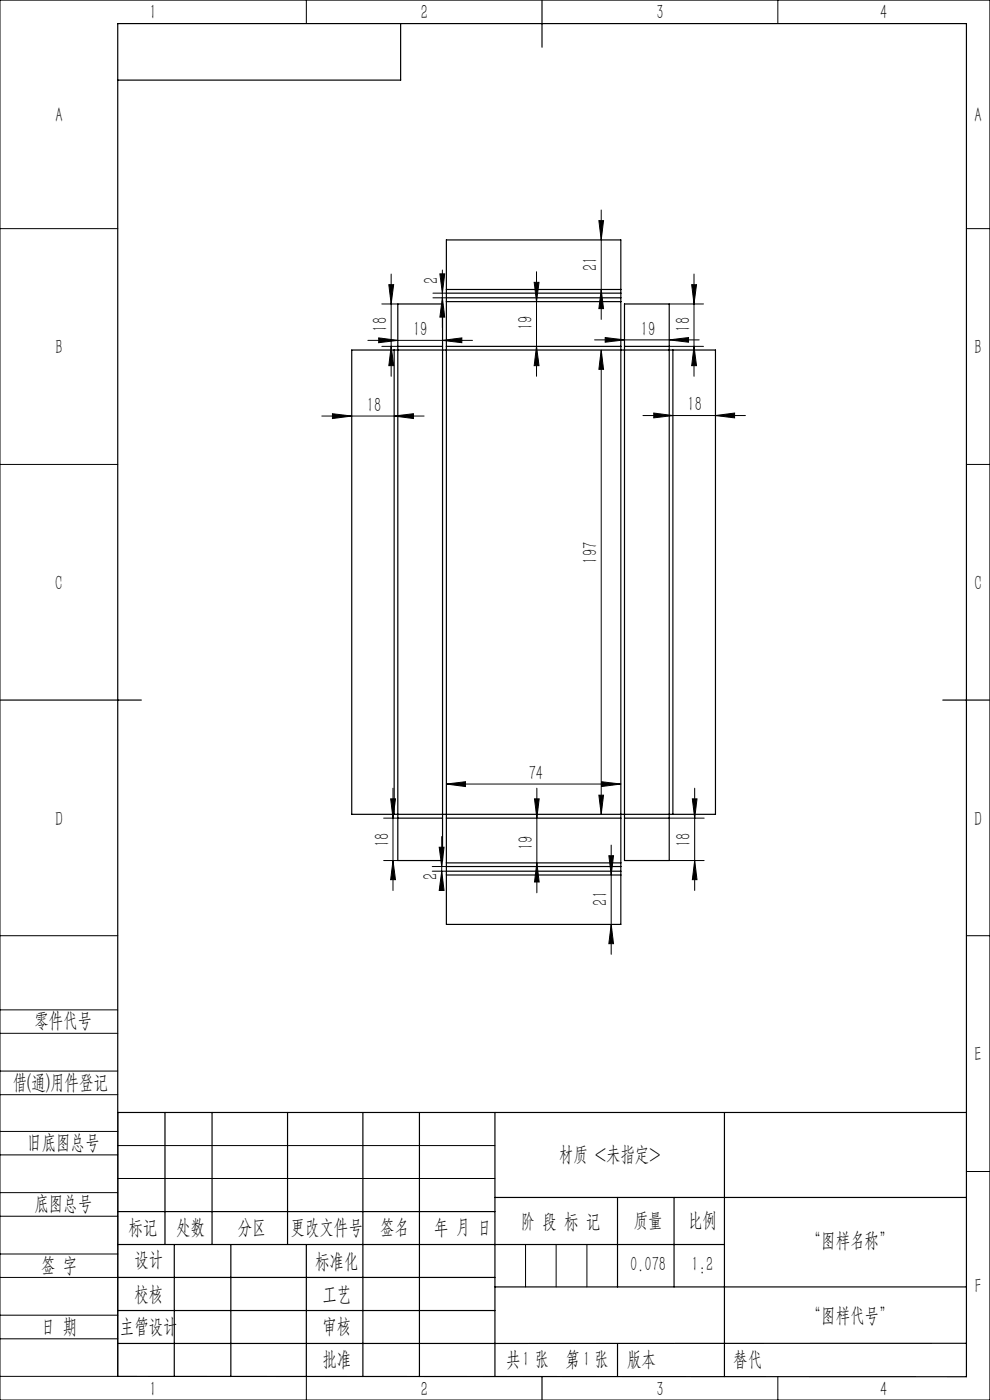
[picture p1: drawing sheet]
<svg xmlns="http://www.w3.org/2000/svg" width="210mm" height="297mm" viewBox="0 0 210 297" stroke-linecap="round" stroke-linejoin="round" font-family="sans-serif">
<g fill="none" stroke="#000" stroke-width=".21">
<path d="M0 0h210v297h-210zM65 0v5M165 0v5M0 48.5h25M83 58.1v21.7M93.3 58.1h1l-.5 4.1zM93.8 57.3v12.2M113.3 59.9h1l-.5 4.1zM113.8 57.6v22.2M127 46.8h1l-.5 4.1zM127.5 44.6v23.2M147.2 58.1v21.7"/>
<path d="M205 48.5h5M78 72.2h22.2M80.3 71.7l4.1 .5-4.1 .5zM81 64.5h3.4M81 73.5h3.4M82.5 60.4h1l-.5 4.1zM83 73.5l.5 4.1h-1zM91.8 62.2h2.9M91.8 63.2h2.9M93.8 63.2l.5 4.1h-1zM93.9 72.2l4.1-.5v1zM113.8 73.5l.5 4.1h-1z"/>
<path d="M126.1 72.1h22.2M127.5 74.3l.5 4h-1zM127.5 61.4l.5 4.1h-1zM127.5 74.3v98.5M128.4 71.6l4.1 .5-4.1 .5zM142 72.1l4-.5v1zM142 64.5h7.2M142 73.5h7.2M146.7 60.4h1l-.5 4.1zM147.2 73.5l.5 4.1h-1zM0 98.5h25M68.3 88.3h21.7"/>
<path d="M70.5 87.8l4.1 .5-4.1 .5zM83.6 88.3l4.1-.5v1zM136.4 88.2h21.7M138.7 87.6l4 .6-4 .4zM151.8 88.2l4-.6v1zM205 98.5h5M81.4 173.6h3M82.9 169.5h1l-.5 4.1zM83.4 167.2v21.7M93.2 179.7h1l-.5 4.1zM93.7 177.5v10.7M94.7 166.3l4-.5v1.1z"/>
<path d="M94.7 166.3h37M113.4 169.5h1l-.5 4.1zM113.9 167.2v22.2M127 168.7h1l-.5 4.1zM127.6 165.8l4.1 .5-4.1 .6zM129.6 179.3v23.2M142 173.6h7.4M146.9 169.5h.9l-.4 4.1zM147.4 167.2v21.7M0 198.5h25M81.4 182.6h3M83.4 182.6l.5 4h-1z"/>
<path d="M91.7 183.8h3M91.7 184.8h3M93.7 184.8l.5 4.1h-1zM113.9 183.1l.5 4h-1zM129.2 181.5h.9l-.5 4.1zM129.6 196.1l.5 4.1h-.9zM142 182.6h7.4M147.4 182.6l.4 4h-.9zM205 198.5h5M0 214.2h25M0 219.2h25M0 232.2h25"/>
<path d="M0 227.2h25M25 236v56h-25M0 245h25M0 240h25M0 258h25M0 253h25M25 243h80M25 250h80M205 248.5h5M0 271h25M0 266h25M0 279h25"/>
<path d="M111.5 264v9M118 264v9M124.5 264v9M0 284h25M65 292.1v4.9M153.7 292h.1M165 292v5"/>
</g>
<g fill="none" stroke="#000" stroke-width=".25">
<path d="M85 5v12h-60M115 0v10M94.7 50.9h37v145.2h-37zM74.6 74.3h77.2v98.5h-77.2zM83.6 74.3v98.5M84.4 64.5h9.5v118.1h-9.5zM84.4 73.5h9.5M94.7 61.4h37M94.7 73.5h37M94.7 62.2h37M94.7 63.2h37M94.7 64h37"/>
<path d="M132.5 64.5h9.5v118.1h-9.5zM132.5 73.5h9.5M142.7 74.3v98.5M0 148.5h30M200 148.5h10M84.4 173.6h9.5M94.7 173.6h37M132.5 173.6h9.5M94.7 185.6h37M94.7 184.8h37M94.7 183.8h37M94.7 183.1h37"/>
<path d="M25 236h180M35 236v28M45 236v28M61 236v28M77 236v56M89 236v56M105 236v56M153.7 236v56M25 257h80M105 254h100M131 254v19M143 254v19"/>
<path d="M25 264h128.7M25 271h80M25 278h80M37 264v28M49 264v28M65 264.1v28M105 273h100M25 292l180 .1v-287.1h-180v287M115 292v5M131 285v7M205 285h-180"/>
</g>
<g fill="#000">
<path d="M82.5 60.4h1l-.5 4.1zM83 73.5l.5 4.1h-1z"/>
<path d="M80.3 71.7l4.1 .5-4.1 .5zM93.9 72.2l4.1-.5v1z"/>
<path d="M127.5 74.3l.5 4h-1zM127 168.7h1l-.5 4.1zM146.7 60.4h1l-.5 4.1zM147.2 73.5l.5 4.1h-1zM113.3 59.9h1l-.5 4.1zM113.8 73.5l.5 4.1h-1zM93.3 58.1h1l-.5 4.1zM93.8 63.2l.5 4.1h-1zM127 46.8h1l-.5 4.1zM127.5 61.4l.5 4.1h-1zM113.4 169.5h1l-.5 4.1zM113.9 183.1l.5 4h-1zM93.2 179.7h1l-.5 4.1zM93.7 184.8l.5 4.1h-1zM129.2 181.5h.9l-.5 4.1zM129.6 196.1l.5 4.1h-.9z"/>
<path d="M128.4 71.6l4.1 .5-4.1 .5zM142 72.1l4-.5v1z"/>
<path d="M138.7 87.6l4 .6-4 .4zM151.8 88.2l4-.6v1zM70.5 87.8l4.1 .5-4.1 .5zM83.6 88.3l4.1-.5v1z"/>
<path d="M82.9 169.5h1l-.5 4.1zM83.4 182.6l.5 4h-1z"/>
<path d="M94.7 166.3l4-.5v1.1zM127.6 165.8l4.1 .5-4.1 .6z"/>
<path d="M146.9 169.5h.9l-.4 4.1zM147.4 182.6l.4 4h-.9z"/>
</g>
<g font-size="4.4">
<text x="31.7" y="4.1">1</text>
<text x="89.2" y="4.1">2</text>
<text x="139.2" y="4.1">3</text>
<text x="186.7" y="4.1">4</text>
<text x="11.7" y="25.9">A</text>
<text x="206.7" y="25.9">A</text>
<text x="126.7" y="57.5" transform="rotate(-90 126.7 57.5)">21</text>
<text x="93" y="60.3" transform="rotate(-90 93 60.3)">2</text>
<text x="82.1" y="70.4" transform="rotate(-90 82.1 70.4)">18</text>
<text x="87.6" y="71.3">19</text>
<text x="113" y="70" transform="rotate(-90 113 70)">19</text>
<text x="135.9" y="71.2">19</text>
<text x="146.4" y="70.4" transform="rotate(-90 146.4 70.4)">18</text>
<text x="11.7" y="75.1">B</text>
<text x="206.7" y="75.1">B</text>
<text x="77.8" y="87.4">18</text>
<text x="145.8" y="87.3">18</text>
<text x="126.7" y="119.6" transform="rotate(-90 126.7 119.6)">197</text>
<text x="11.7" y="125.1">C</text>
<text x="206.7" y="125.1">C</text>
<text x="112.2" y="165.4">74</text>
<text x="11.7" y="175.1">D</text>
<text x="82.5" y="179.7" transform="rotate(-90 82.5 179.7)">18</text>
<text x="146.5" y="179.7" transform="rotate(-90 146.5 179.7)">18</text>
<text x="206.7" y="175.1">D</text>
<text x="113" y="180.3" transform="rotate(-90 113 180.3)">19</text>
<text x="92.8" y="186.6" transform="rotate(-90 92.8 186.6)">2</text>
<text x="128.8" y="192.1" transform="rotate(-90 128.8 192.1)">21</text>
<text x="7.3" y="217.9">零件代号</text>
<text x="206.7" y="225.1">E</text>
<text x="2.7" y="231">借(通)用件登记</text>
<text x="5.8" y="243.7">旧底图总号</text>
<text x="118.6" y="246.2">材质 &lt;未指定&gt;</text>
<text x="7.3" y="256.8">底图总号</text>
<text x="27.2" y="261.9">标记</text>
<text x="37.4" y="261.9">处数</text>
<text x="50.5" y="261.9">分区</text>
<text x="61.7" y="261.9">更改文件号</text>
<text x="80.6" y="261.9">签名</text>
<text x="92.1" y="261.9">年 月 日</text>
<text x="110.5" y="260.4">阶 段 标 记</text>
<text x="134.4" y="260.4">质量</text>
<text x="145.9" y="260.4">比例</text>
<text x="8.7" y="269.8">签 字</text>
<text x="28.5" y="268.7">设计</text>
<text x="66.9" y="269">标准化</text>
<text x="133.6" y="269.7">0.078</text>
<text x="146.7" y="269.7">1:2</text>
<text x="171.2" y="264.6">“图样名称”</text>
<text x="28.5" y="275.9">校核</text>
<text x="68.4" y="275.9">工艺</text>
<text x="206.8" y="274.4">F</text>
<text x="171.2" y="280.6">“图样代号”</text>
<text x="8.7" y="282.9">日 期</text>
<text x="25.4" y="282.9">主管设计</text>
<text x="68.4" y="282.8">审核</text>
<text x="68.4" y="289.9">批准</text>
<text x="107.4" y="289.9">共 张</text>
<text x="110.8" y="289.9">1</text>
<text x="120" y="289.9">第 张</text>
<text x="123.7" y="289.9">1</text>
<text x="133" y="289.9">版本</text>
<text x="155.5" y="289.9">替代</text>
<text x="31.7" y="296.1">1</text>
<text x="89.2" y="296.1">2</text>
<text x="139.2" y="296.1">3</text>
<text x="186.7" y="296.1">4</text>
</g>
</svg>
